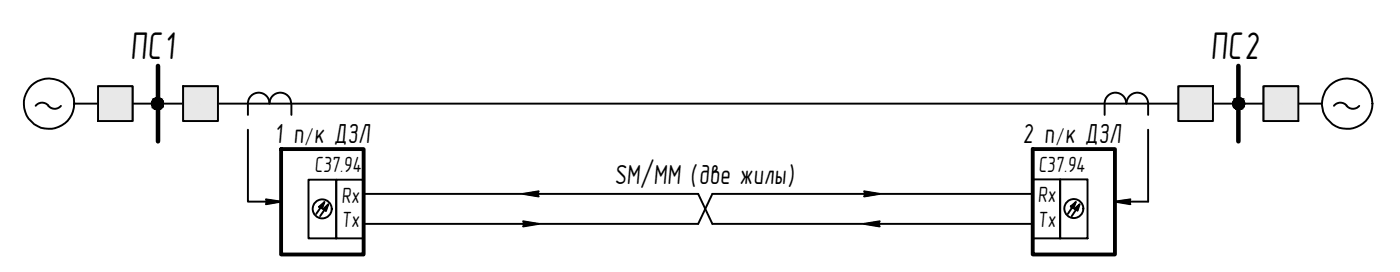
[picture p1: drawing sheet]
<svg xmlns="http://www.w3.org/2000/svg" width="184mm" height="36mm" viewBox="0 0 184 36" stroke-linecap="round" stroke-linejoin="round" font-family="sans-serif">
<!-- layer: 0 -->
<path d="M36.9 19.6h10.9v13.8h-10.9zM135.6 19.6h10.8v13.8h-10.8z" fill="none" stroke="#000" stroke-width=".51"/>
<g fill="none" stroke="#000" stroke-width=".25">
<path d="M6.3 13.9a1.08 1.08 0 0 0 1.7 0M6.4 13.9a1.08 1.08 0 0 0-1.7 0M9.7 13.6a3.3 3.3 0 0 0-4.8-2.9 3.3 3.3 0 0 0-.4 5.6 3.3 3.3 0 0 0 5.2-2.1v-.6h11M12.9 11.3h4.5v4.6h-4.5M12.9 11.3h4.5v4.6h-4.5zM20.3 13.1a.69 .69 0 0 1 1.1 .3 .69 .69 0 0 1-.7 .9 .67 .67 0 0 0 .6-1 .67 .67 0 0 0-1.1-.1 .67 .67 0 0 0 .3 1l.2 .1a.69 .69 0 0 1-.6-.5 .69 .69 0 0 1 .2-.7zM21.4 13.6h140.6M24.1 11.3h4.5v4.6h-4.5zM32.6 17v9.5h3.9M38.2 13.6a1.42 1.42 0 0 0-1.4-1.4 1.42 1.42 0 0 0-1.4 1.4 1.42 1.42 0 0 0-1.4-1.4 1.42 1.42 0 0 0-1.4 1.4v1.5M38.3 13.6v1.5M147.9 13.6a1.42 1.42 0 0 0-1.4-1.4 1.42 1.42 0 0 0-1.4 1.4v1.5"/>
<path d="M148 13.6a1.42 1.42 0 0 1 1.4-1.4 1.42 1.42 0 0 1 1.4 1.4v1.5M150.8 17v9.5h-3.9M154.8 11.3h4.5v4.6h-4.5zM162.2 13.1a.68 .68 0 0 0-.1 .8 .68 .68 0 0 0 .6 .4 .68 .68 0 0 1-.6-1 .68 .68 0 0 1 1.1-.2 .68 .68 0 0 1-.3 1.1l-.2 .1a.68 .68 0 0 0 .6-1 .68 .68 0 0 0-1.1-.2zM162.7 13.6h10.9M166 11.3h4.5v4.6h-4.5zM170.5 11.3h-4.5v4.6h4.5M176.9 13.9a1.08 1.08 0 0 0 1.6 0M176.9 13.9a1.08 1.08 0 0 0-1.7 0M34.9 26.2l2 .3-2 .3M40.5 23.6h3.7v7.7h-3.7zM41.9 27.2l.7-.6-.3 .8z"/>
<path d="M42.5 27.5l.6-.6-.3 .8zM42.6 26.6l-1.1 1.5M43.1 26.9l-1.1 1.5M44.2 23.6h3.6v7.7h-3.6zM47.8 25.5h43.9l1.9 3.9h42M68.7 29.1l2 .3-2 .3M70.7 25.1l-2 .4 2 .3M113.5 25.1l2 .4-2 .3M115.5 29.1l-2 .3 2 .3M135.6 23.6h3.6v7.7h-3.6zM135.6 25.5h-42l-1.9 3.9h-43.9M139.2 23.6h3.6v7.7h-3.6z"/>
<path d="M140.6 27.1l.7-.5-.3 .8zM141.1 27.4l.7-.5-.3 .8zM141.3 26.6l-1 1.5M141.8 26.9l-1 1.5M148.5 26.2l-2.1 .3 2.1 .3"/>
<circle cx="176.9" cy="13.6" r="3.3"/>
<circle cx="42.3" cy="27.4" r="1.25"/>
<circle cx="141" cy="27.4" r="1.25"/>
</g>
<g fill="#000" stroke="#000" stroke-width=".13">
<path d="M20.4 14.4h.6zM20.5 12.8h.3zM162.4 14.4h.6zM162.6 12.8h.3zM41.9 27.2l.7-.6-.3 .8zM42.5 27.5l.6-.6-.3 .8zM140.6 27.1l.7-.5-.3 .8zM141.1 27.4l.7-.5-.3 .8z"/>
<path d="M20.4 14.4h.4zM20.5 14.4h.3z"/>
<path d="M20.5 12.8l.5 .1zM20.4 12.9h.6z"/>
<path d="M20.4 12.9h.7zM20.3 12.9h.8z"/>
<path d="M20.3 12.9l.9 .1-.1-.1zM20.2 13l.1-.1 .9 .1z"/>
<path d="M20.3 14.3l.7 .1 .1-.1zM20.3 14.3l.7 .1h-.6z"/>
<path d="M20.2 13l1.1 .1-.1-.1zM20.2 13l1.1 .1h-1.3z"/>
<path d="M20.2 14.2l.9 .1 .1-.1zM20.2 14.2l.9 .1h-.8z"/>
<path d="M20 13.1l1.4 .2-.1-.2zM20 13.1l1.4 .2h-1.4z"/>
<path d="M20 14.1l1.2 .1 .1-.1zM20 14.1l1.2 .1h-1z"/>
<path d="M20 13.3l1.5 .1-.1-.1zM20 13.3l1.5 .1h-1.6z"/>
<path d="M20 14l1.3 .1 .1-.1zM20 14l1.3 .1h-1.3z"/>
<path d="M19.9 13.4l1.6 .1v-.1zM19.9 13.4l1.6 .1h-1.6z"/>
<path d="M19.9 13.5l1.6 .2v-.2zM19.9 13.5l1.6 .2h-1.6z"/>
<path d="M19.9 13.7l1.6 .1v-.1zM19.9 13.7l1.6 .1h-1.6z"/>
<path d="M19.9 13.8l1.5 .2 .1-.2zM19.9 13.8l1.5 .2h-1.4z"/>
<path d="M162.4 14.4h.5zM162.6 14.4h.3z"/>
<path d="M162.6 12.8l.4 .1zM162.4 12.9h.6z"/>
<path d="M162.4 12.9h.7zM162.3 12.9h.8z"/>
<path d="M162.3 12.9l.9 .1-.1-.1zM162.1 13l.2-.1 .9 .1z"/>
<path d="M162.3 14.3l.7 .1 .1-.1zM162.3 14.3l.7 .1h-.6z"/>
<path d="M162.1 13l1.2 .1-.1-.1zM162.1 13l1.2 .1h-1.2z"/>
<path d="M162.1 14.2l1 .1 .1-.1zM162.1 14.2l1 .1h-.8z"/>
<path d="M162.1 13.1l1.3 .2-.1-.2zM162.1 13.1l1.3 .2h-1.4z"/>
<path d="M162.1 14.1l1.1 .1 .1-.1zM162.1 14.1l1.1 .1h-1.1z"/>
<path d="M162 13.3l1.5 .1-.1-.1zM162 13.3l1.5 .1h-1.6z"/>
<path d="M162 14l1.3 .1 .1-.1zM162 14l1.3 .1h-1.2z"/>
<path d="M161.9 13.4l1.6 .1v-.1zM161.9 13.4l1.6 .1h-1.6z"/>
<path d="M161.9 13.8l1.5 .2 .1-.2zM161.9 13.8l1.5 .2h-1.4z"/>
<path d="M161.9 13.5l1.6 .2v-.2zM161.9 13.5l1.6 .2h-1.6z"/>
<path d="M161.9 13.7l1.6 .1v-.1zM161.9 13.7l1.6 .1h-1.6z"/>
<path d="M34.9 26.2l2 .3h-2zM34.9 26.5v.3l2-.3z"/>
<path d="M68.7 29.1l2 .3h-2zM68.7 29.4v.3l2-.3z"/>
<path d="M68.7 25.5l2-.4v.4zM68.7 25.5l2 .3v-.3z"/>
<path d="M113.5 25.1l2 .4h-2zM113.5 25.5v.3l2-.3z"/>
<path d="M113.5 29.4l2-.3v.3zM113.5 29.4l2 .3v-.3z"/>
<path d="M146.4 26.5l2.1-.3v.3zM146.4 26.5l2.1 .3v-.3z"/>
</g>
<g fill="#e7e8e9" stroke="#e7e8e9" stroke-width=".13">
<path d="M24.1 11.3l4.5 4.6v-4.6zM24.1 11.3l4.5 4.6h-4.5z"/>
<path d="M12.9 11.3l4.5 4.6v-4.6zM12.9 11.3l4.5 4.6h-4.5z"/>
<path d="M154.8 11.3l4.5 4.6v-4.6zM154.8 11.3l4.5 4.6h-4.5z"/>
<path d="M166 11.3l4.5 4.6v-4.6zM166 11.3l4.5 4.6h-4.5z"/>
</g>
<path d="M20.7 8.7v9.9M162.7 8.7v9.9" fill="none" stroke="#000" stroke-width=".59"/>
<g font-size="5.1">
<text x="17.1" y="7.7">ПС1</text>
<text x="159" y="7.7">ПС2</text>
</g>
<g font-size="3.6">
<text x="36.1" y="18.8">1 п к ДЗЛ</text>
<text x="134.3" y="18.8">2 п к ДЗЛ</text>
<text x="80.7" y="24.1">SM/MM (две жилы)</text>
</g>
<g font-size="2.9">
<text x="41.3" y="22.6">C37.94</text>
<text x="136.4" y="22.5">C37.94</text>
<text x="44.8" y="26.6">Rx</text>
<text x="44.8" y="29.9">Tx</text>
<text x="136.3" y="26.6">Rx</text>
<text x="136.3" y="29.8">Tx</text>
</g>
<g font-size="2.2">
<text x="40.1" y="18.8">/</text>
<text x="138.7" y="18.8">/</text>
</g>
</svg>
